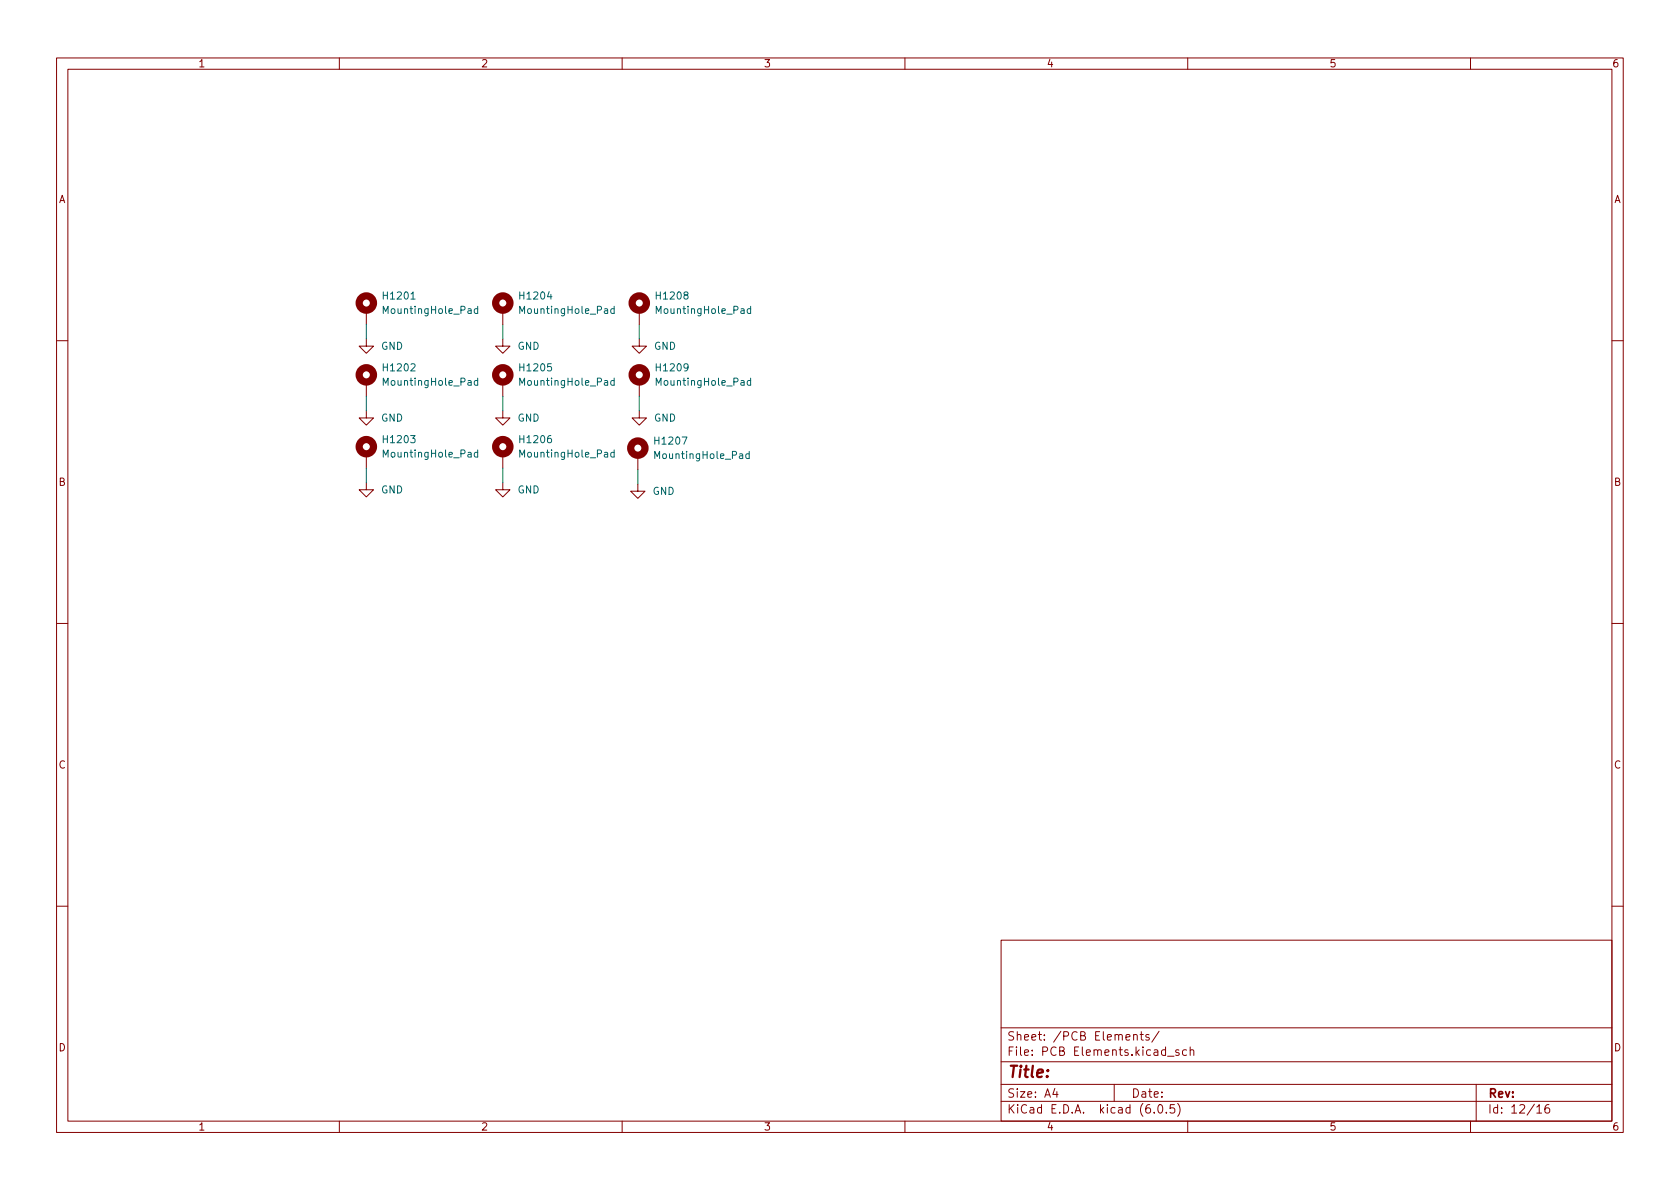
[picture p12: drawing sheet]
<svg xmlns="http://www.w3.org/2000/svg" width="297mm" height="210mm" viewBox="0 0 297 210" stroke-linecap="round" stroke-linejoin="round" font-family="sans-serif">
<g fill="none" stroke="#840000" stroke-width=".18">
<path d="M10 10.2h277v190.1h-277zM12 12.2h273v186.1h-273zM60 10.2v2M110 10.2v2M160 10.2v2M210 10.2v2M260 10.2v2M64.8 59.9v1.3h1.2l-1.2 1.3-1.3-1.3h1.3M64.8 54.9v2.5M88.9 59.9v1.3h1.3l-1.3 1.3-1.3-1.3h1.3M88.9 54.9v2.5M113 59.9v1.3h1.3l-1.3 1.3-1.2-1.3h1.2"/>
<path d="M113 54.9v2.5M10 60.2h2M64.8 72.6v1.3h1.2l-1.2 1.3-1.3-1.3h1.3M64.8 67.6v2.5M88.9 72.6v1.3h1.3l-1.3 1.3-1.3-1.3h1.3M88.9 67.6v2.5M113 72.6v1.3h1.3l-1.3 1.3-1.2-1.3h1.2M113 67.6v2.5M285 60.2h2M64.8 85.3v1.3h1.2l-1.2 1.3-1.3-1.3h1.3M64.8 80.3v2.5M88.9 85.3v1.3h1.3l-1.3 1.3-1.3-1.3h1.3"/>
<path d="M88.9 80.3v2.5M112.8 85.6v1.3h1.2l-1.2 1.2-1.3-1.2h1.3M112.8 80.5v2.6M10 110.2h2M285 110.2h2M10 160.2h2M177 166.3h108v32h-108zM285 160.2h2M60 198.3v2M110 198.3v2M160 198.3v2M177 194.8h108"/>
<path d="M177 191.8h108M177 187.8h108M177 181.8h108M186.5 192.5l-.4 1h1M186.9 193v1M197 191.8v3M200.4 183.1l.2-.2 .4 .1 .1 .9M200.4 182.9v1M201.6 182.9h.5M201.8 182.4v1.3l.3 .2M203.1 183l-.3-.1-.2 .2v.3l.5 .1v.4h-.5M204.1 196.7v.1"/>
<path d="M204.9 195.4l.2-.1a.81 .81 0 0 1 .6 .7 .81 .81 0 0 1-.3 .8h-.2a.81 .81 0 0 1-.6-.6 .81 .81 0 0 1 .3-.8zM204.9 182.4l-1.3 1.9M206.2 196.7v.1M206.4 186.8h1.2M207.6 195.3h-.7v.7l.2-.1 .5 .1 .1 .2-.1 .5-.2 .1-.5-.1M208.2 195.1a1.72 1.72 0 0 1 0 2.3M208.4 185.7l-.3-.1-.2 .2v.3l.5 .1v.4h-.5M209.8 185.7l-.4-.1-.3 .3v.4l.1 .3h.6M210 198.3v2M210.4 185.8l.2-.2 .4 .1 .1 .9M210.4 185.1v1.5M260 198.3v2"/>
<path d="M261 191.8v6.5M271.7 195.8l.5-.5v1.5M271.7 196.8h.9M273.9 195.3a.6 .6 0 0 0-.8 .7v.5l.2 .3h.4l.2-.1 .1-.5-.1-.2-.5-.1-.3 .3"/>
</g>
<g fill="none" stroke="#840000" stroke-width="1.3">
<circle cx="64.8" cy="53.6" r="1.27"/>
<circle cx="88.9" cy="53.6" r="1.27"/>
<circle cx="113" cy="53.6" r="1.27"/>
<circle cx="64.8" cy="66.3" r="1.27"/>
<circle cx="64.8" cy="79" r="1.27"/>
<circle cx="88.9" cy="79" r="1.27"/>
<circle cx="88.9" cy="66.3" r="1.27"/>
<circle cx="112.8" cy="79.2" r="1.27"/>
<circle cx="113" cy="66.3" r="1.27"/>
</g>
<g fill="none" stroke="#006464" stroke-width=".18">
<path d="M84.5 54.6h-.4l-.2 .2 .1 .6h.5M84.5 54.2v1.2M108.6 54.6h-.4l-.2 .2 .1 .6h.5M108.6 54.2v1.2M132.7 54.6h-.3l-.3 .2 .1 .6h.5M132.7 54.2v1.2M84.5 67.3h-.4l-.2 .2 .1 .6h.5M84.5 66.9v1.2M84.5 79.6v1.2M108.6 67.3h-.4l-.2 .2 .1 .6h.5M108.6 66.9v1.2M108.6 79.6v1.2"/>
<path d="M132.5 79.8v1.3M132.7 67.3h-.3l-.3 .2 .1 .6h.5M132.7 66.9v1.2M84.5 80h-.4l-.2 .2 .1 .6h.5M108.6 80h-.4l-.2 .2 .1 .6h.5M132.5 80.3l-.4-.1-.2 .3 .1 .5h.5"/>
</g>
<path d="M64.8 57.4v2.5M88.9 57.4v2.5M113 57.4v2.5M64.8 70.1v2.5M88.9 70.1v2.5M113 70.1v2.5M64.8 82.8v2.5M88.9 82.8v2.5M112.8 83.1v2.5" fill="none" stroke="#009600" stroke-width=".18"/>
<text font-size="2.8" fill="#840000" x="178" y="190.6">Title:</text>
<g font-size="2.1" fill="#840000">
<text x="178" y="184">Sheet: /PCB Elements/</text>
<text x="178" y="186.7">File: PCB Elements.kicad_sch</text>
<text x="178" y="196.9">KiCad E.D.A. kicad (6.0.5)</text>
<text x="178" y="194.1">Size: A4</text>
<text x="200" y="194.1">Date:</text>
<text x="263" y="194.1">Rev:</text>
<text x="263" y="196.9">Id: 12/16</text>
</g>
<g font-size="1.8" fill="#840000">
<text x="35" y="11.9">1</text>
<text x="85" y="11.9">2</text>
<text x="135" y="11.9">3</text>
<text x="185" y="11.9">4</text>
<text x="235" y="11.9">5</text>
<text x="285" y="11.9">6</text>
<text x="10.3" y="35.9">A</text>
<text x="285.3" y="35.9">A</text>
<text x="10.3" y="85.9">B</text>
<text x="285.3" y="85.9">B</text>
<text x="10.3" y="135.9">C</text>
<text x="285.3" y="135.9">C</text>
<text x="10.3" y="185.9">D</text>
<text x="285.3" y="185.9">D</text>
<text x="35" y="199.9">1</text>
<text x="85" y="199.9">2</text>
<text x="135" y="199.9">3</text>
<text x="185" y="199.9">4</text>
<text x="235" y="199.9">5</text>
<text x="285" y="199.9">6</text>
</g>
<g font-size="1.8" fill="#006464">
<text x="67.9" y="53">H1201</text>
<text x="92.1" y="53">H1204</text>
<text x="116.2" y="53">H1208</text>
<text x="68.1" y="55.5">MountingHole_Pad</text>
<text x="92.2" y="55.5">MountingHole_Pad</text>
<text x="116.4" y="55.5">MountingHole_Pad</text>
<text x="67.4" y="61.8">GND</text>
<text x="67.9" y="65.7">H1202</text>
<text x="91.5" y="61.8">GND</text>
<text x="92.1" y="65.7">H1205</text>
<text x="115.6" y="61.8">GND</text>
<text x="116.2" y="65.7">H1209</text>
<text x="68.1" y="68.2">MountingHole_Pad</text>
<text x="92.2" y="68.2">MountingHole_Pad</text>
<text x="116.4" y="68.2">MountingHole_Pad</text>
<text x="67.4" y="74.5">GND</text>
<text x="91.5" y="74.5">GND</text>
<text x="115.6" y="74.5">GND</text>
<text x="67.9" y="78.4">H1203</text>
<text x="68.1" y="80.9">MountingHole_Pad</text>
<text x="92.1" y="78.4">H1206</text>
<text x="92.2" y="80.9">MountingHole_Pad</text>
<text x="116" y="78.6">H1207</text>
<text x="116.1" y="81.1">MountingHole_Pad</text>
<text x="67.4" y="87.2">GND</text>
<text x="91.5" y="87.2">GND</text>
<text x="115.4" y="87.5">GND</text>
</g>
</svg>
